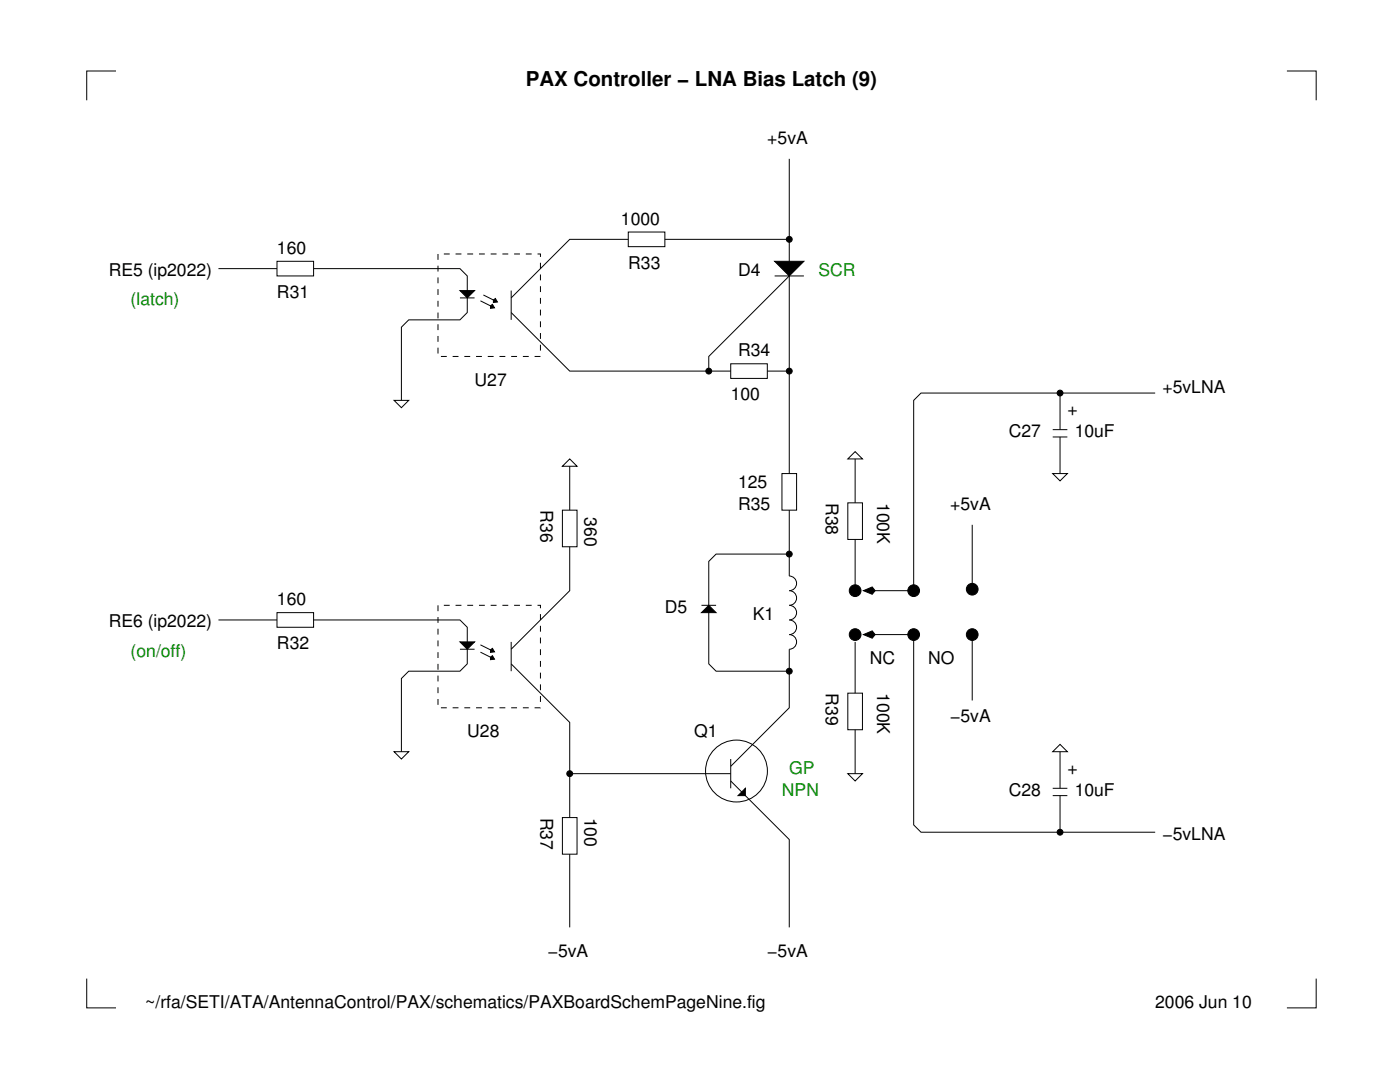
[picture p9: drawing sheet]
<svg xmlns="http://www.w3.org/2000/svg" width="279mm" height="216mm" viewBox="0 0 279 216" stroke-linecap="round" stroke-linejoin="round" font-family="sans-serif">
<g fill="none" stroke="#000" stroke-width=".2">
<path d="M23.1 14.2h-5.8v5.8M256.8 14.2h5.9v5.8M157.5 31.7v62.8M43.6 53.6h11.7M55.3 52.1h7.3v3h-7.3zM62.6 53.6h29.2l1.5 1.5v7.3l-1.5 1.4h-10.2l-1.5 1.5v14.6M91.8 58h2.9l-1.4 1.4zM91.8 59.4h2.9M96.5 58.9l2.9 1.4M98.5 59.9l.4-.3 .4 .7-.8 .1zM102 58v5.8M125.4 46.3h7.3v2.9h-7.3z"/>
<path d="M125.4 47.8h-11.7l-11.7 11.6M132.7 47.8h24.8M154.6 52.1h5.8l-2.9 3zM154.6 55.1h5.8M157.5 55.1l-16.1 16v2.9M78.6 79.9h3l-1.5 1.5zM95.9 60l2.9 1.5M97.9 61l.4-.3 .4 .7-.8 .1zM102 62.4l11.7 11.6h32.1M145.8 72.6h7.3v2.9h-7.3zM153.1 74h4.4M211.6 78.4v7.3"/>
<path d="M230.5 78.4h-46.7l-1.5 1.5v38h-10.2M113.7 91.6l1.5 1.4h-3zM113.7 93v8.8M156.1 94.5h2.9v7.3h-2.9zM170.7 90.1l1.4 1.5h-2.9zM170.7 91.6v8.7M210.1 94.5h2.9l-1.4 1.5zM210.1 85.7h2.9M210.1 87.2h2.9M211.6 87.2v7.3M112.2 101.8h3v7.3h-3zM113.7 109.1v8.8l-11.7 11.6"/>
<path d="M157.5 101.8v13.1a1.46 1.46 0 0 1 1.5 1.5 1.46 1.46 0 0 1-1.5 1.5 1.46 1.46 0 0 1 1.5 1.4 1.46 1.46 0 0 1-1.5 1.5 1.46 1.46 0 0 1 1.5 1.4 1.46 1.46 0 0 1-1.5 1.5 1.46 1.46 0 0 1 1.5 1.5 1.46 1.46 0 0 1-1.5 1.4 1.46 1.46 0 0 1 1.5 1.5 1.46 1.46 0 0 1-1.5 1.4v11.7l-11.7 11.7M157.5 110.6h-14.6l-1.5 1.4v20.5l1.5 1.4h14.6M169.2 100.3h2.9v7.3h-2.9zM170.7 107.6v10.3M172.3 117.9l1.8-.8 .6 .8-.6 .7zM194 104.7v13.2M43.6 123.7h11.7M55.3 122.2h7.3v3h-7.3zM62.6 123.7h29.2l1.5 1.5v7.3l-1.5 1.4h-10.2l-1.5 1.5v14.6M91.8 128.1h2.9l-1.4 1.4zM91.8 129.5h2.9M95.9 128.7l2.9 1.4"/>
<path d="M95.9 130.1l2.9 1.5M97.9 129.7l.4-.3 .4 .7-.8 .1zM97.9 131.1l.4-.3 .4 .7-.8 .1zM102 132.5l11.7 11.7v18.9M102 128.1v5.8M140 122.2l1.4-1.4 1.5 1.4zM140 120.8h2.9M169.2 138.3h2.9v7.3h-2.9zM170.7 128.1v10.2M172.1 126.6h10.2v38l1.5 1.5h46.7M172.3 126.6l1.8-.7 .6 .7-.6 .7zM194 126.6v13.2"/>
<path d="M78.6 150h3l-1.5 1.5zM113.7 154.4h32.1M145.8 155.8l11.7 11.7v17.5M145.8 151.5v5.8M148.8 157.3v1.5h-1.5zM169.2 154.4h2.9l-1.4 1.4zM170.7 145.6v8.8M210.1 158.8h2.9M210.1 157.3h2.9M211.6 148.5l1.4 1.5h-2.9zM211.6 150v7.3M211.6 158.8v7.3"/>
<path d="M112.2 163.1h3v7.3h-3zM113.7 170.4v14.6M17.3 195.3v5.8h5.8M262.7 195.3v5.8h-5.9"/>
<circle cx="157.5" cy="47.8" r=".58"/>
<circle cx="141.4" cy="74" r=".58"/>
<circle cx="157.5" cy="74" r=".58"/>
<circle cx="211.6" cy="78.4" r=".58"/>
<circle cx="157.5" cy="110.6" r=".58"/>
<circle cx="170.7" cy="117.9" r="1.17"/>
<circle cx="182.3" cy="117.9" r="1.17"/>
<circle cx="194" cy="117.6" r="1.17"/>
<circle cx="157.5" cy="133.9" r=".58"/>
<circle cx="170.7" cy="126.6" r="1.17"/>
<circle cx="182.3" cy="126.6" r="1.17"/>
<circle cx="194" cy="126.6" r="1.17"/>
<circle cx="113.7" cy="154.4" r=".58"/>
<circle cx="147" cy="153.9" r="6.2"/>
<circle cx="211.6" cy="166.1" r=".58"/>
</g>
<g fill="#000">
<path d="M91.8 58h2.9l-1.4 1.4zM154.6 52.1h5.8l-2.9 3zM91.8 128.1h2.9l-1.4 1.4zM140 122.2l1.4-1.4 1.5 1.4zM148.8 157.3v1.5h-1.5z"/>
<path d="M97.9 61l.4-.3 .4 .7-.8 .1z" fill-rule="evenodd"/>
<path d="M98.5 59.9l.4-.3 .4 .7-.8 .1z" fill-rule="evenodd"/>
<path d="M172.3 117.9l1.8-.8 .6 .8-.6 .7z" fill-rule="evenodd"/>
<path d="M97.9 129.7l.4-.3 .4 .7-.8 .1z" fill-rule="evenodd"/>
<path d="M97.9 131.1l.4-.3 .4 .7-.8 .1z" fill-rule="evenodd"/>
<path d="M172.3 126.6l1.8-.7 .6 .7-.6 .7z" fill-rule="evenodd"/>
<circle cx="157.5" cy="47.8" r=".58"/>
<circle cx="141.4" cy="74" r=".58"/>
<circle cx="157.5" cy="74" r=".58"/>
<circle cx="211.6" cy="78.4" r=".58"/>
<circle cx="157.5" cy="110.6" r=".58"/>
<circle cx="170.7" cy="117.9" r="1.17"/>
<circle cx="182.3" cy="117.9" r="1.17"/>
<circle cx="194" cy="117.6" r="1.17"/>
<circle cx="157.5" cy="133.9" r=".58"/>
<circle cx="170.7" cy="126.6" r="1.17"/>
<circle cx="182.3" cy="126.6" r="1.17"/>
<circle cx="194" cy="126.6" r="1.17"/>
<circle cx="113.7" cy="154.4" r=".58"/>
<circle cx="211.6" cy="166.1" r=".58"/>
</g>
<path d="M87.4 50.7h20.5v20.4h-20.5zM87.4 120.8h20.5v20.4h-20.5z" fill="none" stroke="#000" stroke-width=".2" stroke-dasharray="1.2" stroke-linecap="butt"/>
<text font-size="4.1" x="104.9" y="17.1">PAX Controller − LNA Bias Latch (9)</text>
<g font-size="3.5">
<text x="153.1" y="28.8">+5vA</text>
<text x="123.9" y="44.8">1000</text>
<text x="55.3" y="50.7">160</text>
<text x="125.4" y="53.6">R33</text>
<text x="21.7" y="55.1">RE5 (ip2022)</text>
<text x="55.3" y="59.4">R31</text>
<text x="147.3" y="55.1">D4</text>
<text x="147.3" y="71.1">R34</text>
<text x="94.7" y="77">U27</text>
<text x="145.8" y="79.9">100</text>
<text x="213" y="82.8">+</text>
<text x="232" y="78.4">+5vLNA</text>
<text x="201.3" y="87.2">C27</text>
<text x="214.5" y="87.2">10uF</text>
<text x="107.9" y="101.8" transform="rotate(90 107.9 101.8)">R36</text>
<text x="147.3" y="101.8">R35</text>
<text x="147.3" y="97.4">125</text>
<text x="164.8" y="100.3" transform="rotate(90 164.8 100.3)">R38</text>
<text x="175" y="100.3" transform="rotate(90 175 100.3)">100K</text>
<text x="189.6" y="101.8">+5vA</text>
<text x="116.6" y="103.3" transform="rotate(90 116.6 103.3)">360</text>
<text x="21.7" y="125.2">RE6 (ip2022)</text>
<text x="55.3" y="120.8">160</text>
<text x="132.7" y="122.2">D5</text>
<text x="150.2" y="123.7">K1</text>
<text x="55.3" y="129.5">R32</text>
<text x="173.6" y="132.5">NC</text>
<text x="185.3" y="132.5">NO</text>
<text x="164.8" y="138.3" transform="rotate(90 164.8 138.3)">R39</text>
<text x="175" y="138.3" transform="rotate(90 175 138.3)">100K</text>
<text x="93.3" y="147.1">U28</text>
<text x="138.5" y="147.1">Q1</text>
<text x="189.6" y="144.2">−5vA</text>
<text x="213" y="154.4">+</text>
<text x="201.3" y="158.8">C28</text>
<text x="214.5" y="158.8">10uF</text>
<text x="107.9" y="163.1" transform="rotate(90 107.9 163.1)">R37</text>
<text x="116.6" y="163.1" transform="rotate(90 116.6 163.1)">100</text>
<text x="232" y="167.5">−5vLNA</text>
<text x="109.3" y="190.9">−5vA</text>
<text x="153.1" y="190.9">−5vA</text>
<text x="29" y="201.1">~/rfa/SETI/ATA/AntennaControl/PAX/schematics/PAXBoardSchemPageNine.fig</text>
<text x="230.5" y="201.1">2006 Jun 10</text>
</g>
<g font-size="3.5" fill="#008f00">
<text x="163.4" y="55.1">SCR</text>
<text x="26.1" y="60.9">(latch)</text>
<text x="26.1" y="131">(on/off)</text>
<text x="157.5" y="154.4">GP</text>
<text x="156.1" y="158.8">NPN</text>
</g>
</svg>
